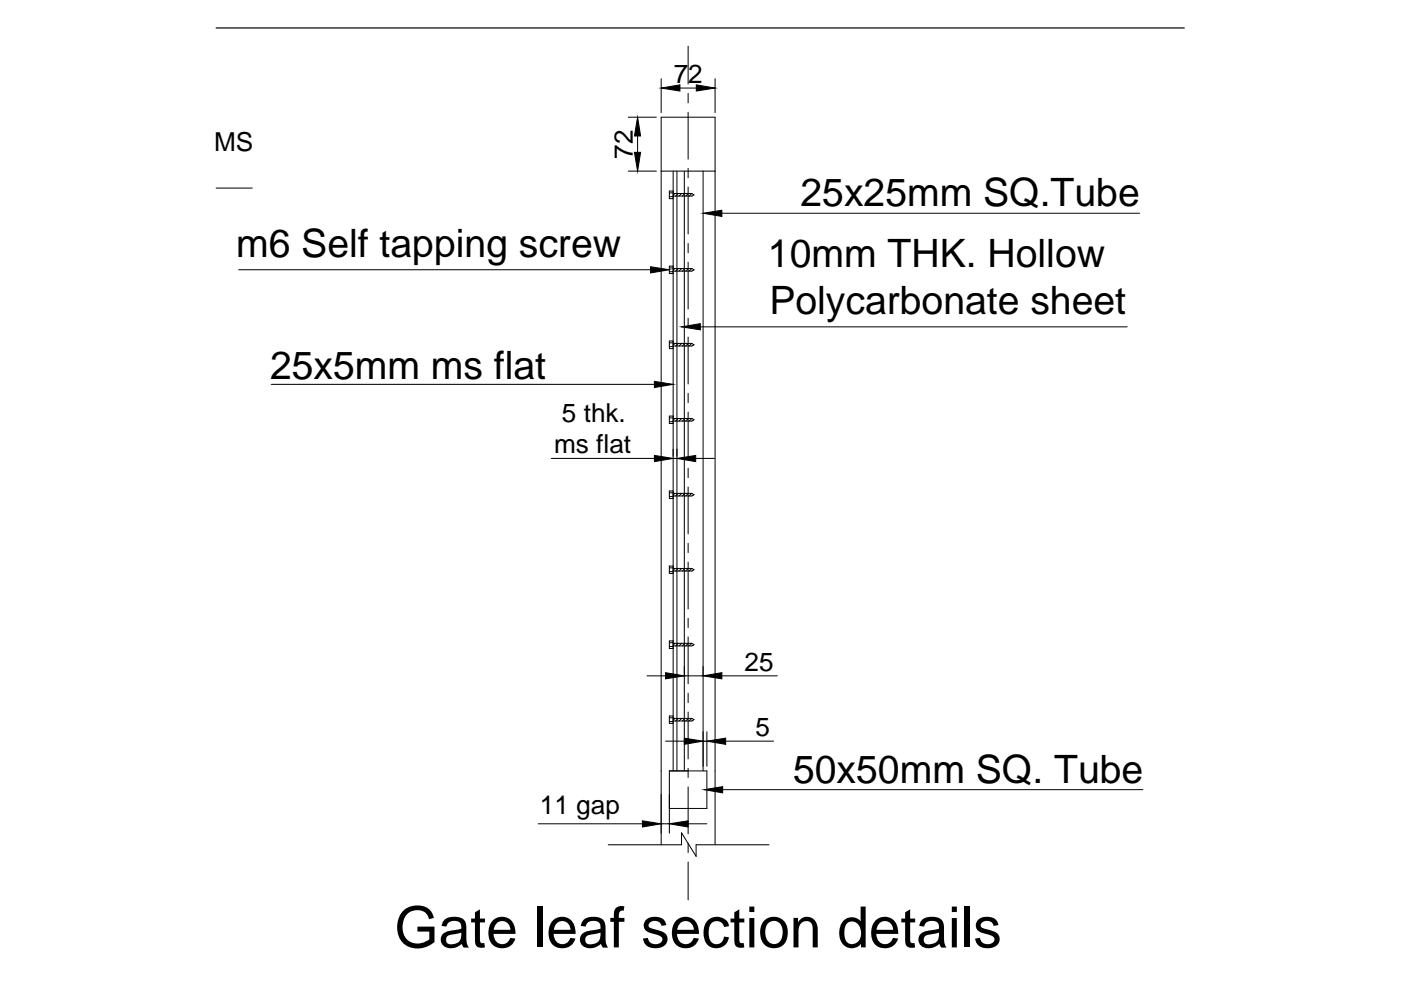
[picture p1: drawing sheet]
<svg xmlns="http://www.w3.org/2000/svg" width="297mm" height="210mm" viewBox="0 0 297 210" stroke-linecap="round" stroke-linejoin="round" font-family="sans-serif">
<!-- layer: 0 -->
<g fill="none" stroke="#000" stroke-width=".21">
<path d="M140.2 16.7v7.2M144.2 18.7h3.4M145.9 9.8v8M145.9 19.8v2M151.6 16.7v7.2M45.8 39.9h7.7M133.2 24.8h6M133.2 36.3h6M135.2 28.8v3.5M140.2 36.3h11.4M142.7 36.3v127.1M143.5 36.3v127.1"/>
<path d="M145.1 36.3v127.1M145.9 23.8v9.9M145.9 35.7v2M145.9 39.7v9.9M149.1 36.3v127.1M50.6 57.2h87.3M141.9 40.9h.8M141.9 41.7h.8M141.9 56.8h.8M141.9 57.6h.8M142.7 40.5h-.8v1.6h.8M142.7 56.4h-.8v1.6h.8"/>
<path d="M142.7 41h4l.4 .3-.4 .3h-4M142.7 56.9h4l.4 .3M143.1 41l-.4 .4M143.1 56.9l-.4 .4M143.8 41l-.6 .6M143.8 56.9l-.6 .6M144.5 41l-.6 .6M144.5 56.9l-.6 .6M145.2 41l-.5 .6M145.2 56.9l-.5 .6M145.9 51.6v2M145.9 55.6v9.9"/>
<path d="M145.9 41l-.5 .6M145.9 56.9l-.5 .6M146.7 41l-.6 .6M146.7 56.9l-.6 .6M147.1 41.3l-.1 .1M147.1 57.2l-.1 .1M147.1 57.2l-.4 .3h-4M153 45.2h88.6M141.9 72.7h.8M141.9 73.5h.8M142.7 72.3h-.8v1.6h.8M142.7 72.8h4l.4 .3"/>
<path d="M143.1 72.8l-.4 .4M143.8 72.8l-.6 .6M144.5 72.8l-.6 .6M145.2 72.8l-.5 .6M145.9 67.5v2M145.9 71.5v9.9M145.9 72.8l-.5 .6M146.7 72.8l-.6 .6M147.1 73.1l-.1 .1M147.1 73.1l-.4 .3h-4M148.5 69.3h90.5M57.5 81.5h81.2"/>
<path d="M116.9 97.2h21.8M141.9 88.6h.8M141.9 89.4h.8M142.7 88.2h-.8v1.6h.8M142.7 88.7h4l.4 .3M142.7 97.2h.8M143.1 88.7l-.4 .4M143.8 88.7l-.6 .6M144.5 88.7l-.6 .6M145.2 88.7l-.5 .6M145.9 83.4v2M145.9 87.4v9.9"/>
<path d="M145.9 99.3v2M145.9 88.7l-.5 .6M146.7 88.7l-.6 .6M147.1 89l-.1 .1M147.1 89l-.4 .3h-4M147.5 97.2h4M141.9 104.5h.8M141.9 105.3h.8M142.7 104.1h-.8v1.6h.8M142.7 104.6h4l.4 .3M143.1 104.6l-.4 .4M143.8 104.6l-.6 .6"/>
<path d="M144.5 104.6l-.6 .6M145.2 104.6l-.5 .6M145.9 103.3v9.9M145.9 115.2v2M145.9 119.2v9.9M145.9 104.6l-.5 .6M146.7 104.6l-.6 .6M147.1 104.9h-.1M147.1 104.9l-.4 .3h-4M141.9 120.4h.8M141.9 121.2h.8M141.9 136.3h.8"/>
<path d="M141.9 137.1h.8M142.7 120h-.8v1.6h.8M142.7 135.9h-.8v1.6h.8M142.7 120.5h4l.4 .3M142.7 136.4h4l.4 .3M143.1 120.5l-.4 .4M143.1 136.4l-.4 .4M143.8 120.5l-.6 .6M143.8 136.4l-.6 .5M144.5 120.5l-.6 .6M144.5 136.4l-.6 .5M145.2 120.5l-.5 .6"/>
<path d="M145.2 136.4l-.5 .5M145.9 131.1v2M145.9 135v10M145.9 120.5l-.5 .6M145.9 136.4l-.5 .5M146.7 120.5l-.6 .6M146.7 136.4l-.6 .5M147.1 120.8l-.1 .1M147.1 120.8l-.4 .3h-4M147.1 136.7h-.1M147.1 136.7l-.4 .2h-4M137.2 143.3h3.9"/>
<path d="M141.1 157.1h4M141.9 152.2h.8M141.9 153h.8M142.7 151.8h-.8v1.6h.8M142.7 152.3h4l.4 .3M143.1 152.3l-.4 .4M143.8 152.3l-.6 .6M144.5 152.3l-.6 .6M145.1 143.3h4M145.2 152.3l-.5 .6M145.9 147v2M145.9 151v9.9"/>
<path d="M145.9 152.3l-.5 .6M146.7 152.3l-.6 .6M147.1 152.6l-.1 .1M147.1 152.6l-.4 .3h-4M149.1 157.1h.8M149.9 155.2v7.3M153 143.3h11.8M153.9 157.1h10.1M114.1 174.7h22.1M129 179.1h15.5v-2.5l3.1 5v-2.5h15.4M140.2 179.1v-154.3h11.4v154.3M140.2 174.7h1.7"/>
<path d="M141.9 171.4h8v-8h-8v13.3M145.9 174.7h4M145.9 162.9v1.9M145.9 166.8v10M145.9 178.8v2M153.2 167.4h89.1M145.9 182.8v8"/>
</g>
<g fill="#000" stroke="#000" stroke-width=".21">
<path d="M140.2 18.7l4-.7v1.3zM147.6 18l4 .7-4 .6zM135.2 24.8l.6 4h-1.3zM134.5 32.3h1.3l-.6 4zM137.9 56.6l4 .6-4 .7zM149.1 45.2l3.9-.6v1.3zM144.5 69.3l4-.7v1.3zM138.7 80.9l4 .6-4 .7zM138.7 96.6l4 .6-4 .7zM143.5 97.2l4-.6v1.3zM141.1 142.6l4 .7-4 .6zM145.1 156.5l4 .6-4 .7z"/>
<path d="M149.1 143.3l3.9-.7v1.3zM149.9 157.1l4-.6v1.3zM136.2 174l4 .7-4 .6zM141.9 174.7l4-.7v1.3zM149.3 167.4l3.9-.6v1.3z"/>
</g>
<path d="M45.8 5.9h205.3" fill="none" stroke="#000" stroke-width=".25"/>
<text font-size="12.1" x="83.6" y="200.9">Gate leaf section details</text>
<g font-size="8.3">
<text x="169.7" y="43.8">25x25mm SQ.Tube</text>
<text x="50.1" y="54.4">m6 Self tapping screw</text>
<text x="162.8" y="56.6">10mm THK. Hollow</text>
<text x="163.1" y="66.5">Polycarbonate sheet</text>
<text x="57.2" y="80.4">25x5mm ms flat</text>
<text x="168.2" y="166">50x50mm SQ. Tube</text>
</g>
<g font-size="5.5">
<text x="142.8" y="17.7">72</text>
<text x="7.2" y="31.9">50X50X2.6mm MS</text>
<text x="134.2" y="33.7" transform="rotate(-90 134.2 33.7)">72</text>
<text x="119.1" y="89.5">5 thk.</text>
<text x="117.5" y="96.1">ms flat</text>
<text x="157.9" y="142.2">25</text>
<text x="160.2" y="156.1">5</text>
<text x="114.5" y="172.5">11 gap</text>
</g>
</svg>
